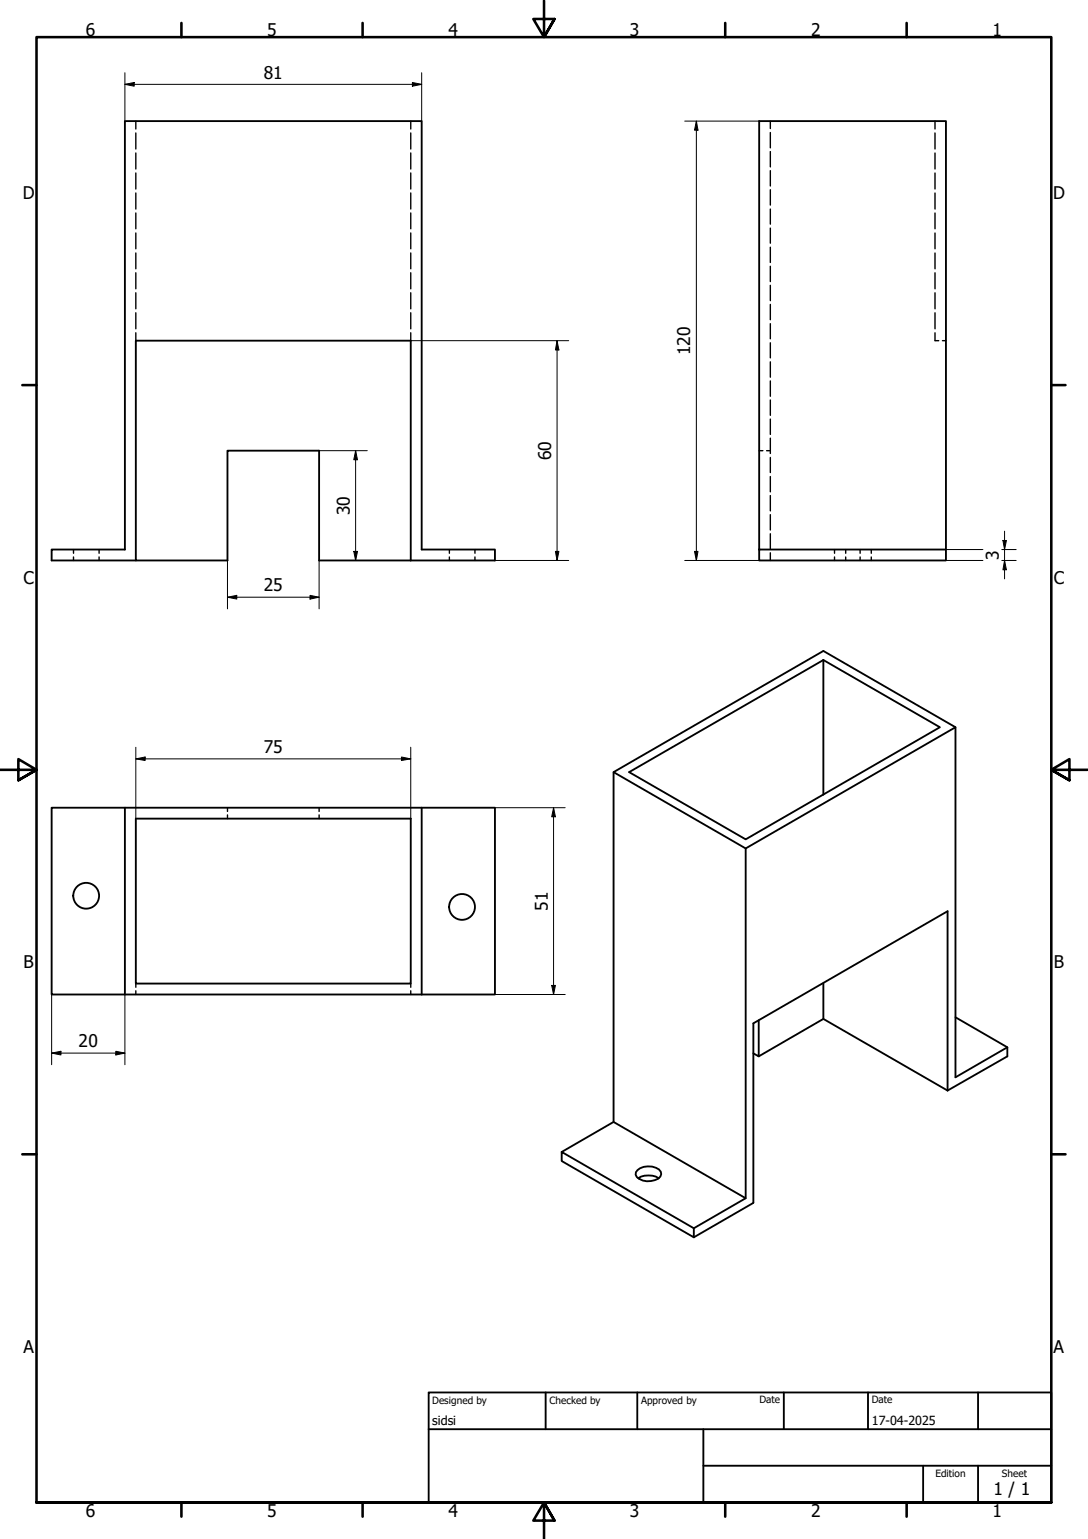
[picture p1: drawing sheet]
<svg xmlns="http://www.w3.org/2000/svg" width="297mm" height="420mm" viewBox="0 0 297 420" stroke-linecap="round" stroke-linejoin="round" font-family="sans-serif">
<!-- layer: Hidden (ISO) -->
<g fill="none" stroke="#000" stroke-width=".38">
<path d="M37.1 33.1v2.1M37.1 36.3v4.4M112.1 33.1v2.1M112.1 36.3v4.4M210.3 33.1v2M210.3 36.2v4.2M255.3 33.1v2.1M255.3 36.3v4.4M37.1 41.8v4.3M37.1 47.2v4.4M37.1 52.7v4.4M37.1 58.1v4.4"/>
<path d="M112.1 41.8v4.3M112.1 47.2v4.4M112.1 52.7v4.4M112.1 58.1v4.4M210.3 41.4v4.2M210.3 46.6v4.2M210.3 51.8v4.2M210.3 57.1v4.1M255.3 41.8v4.3M255.3 47.2v4.4M255.3 52.7v4.4M255.3 58.1v4.4"/>
<path d="M37.1 63.6v4.3M37.1 69.1v4.3M37.1 74.5v4.3M37.1 79.9v4.4M112.1 63.6v4.3M112.1 69.1v4.3M112.1 74.5v4.3M112.1 79.9v4.4M210.3 62.3v4.1M210.3 67.5v4.2M210.3 72.7v4.2M210.3 77.9v4.2"/>
<path d="M255.3 63.6v4.3M255.3 69.1v4.3M255.3 74.5v4.3M255.3 79.9v4.4M37.1 85.4v4.4M37.1 90.8v2.2M112.1 85.4v4.4M112.1 90.8v2.2M210.3 83.1v4.2M210.3 88.4v4.1M210.3 93.6v4.1M210.3 98.8v4.2"/>
<path d="M255.3 85.4v4.4M255.3 90.8v2.2h1M257.3 93h1M210.3 104v4.2M210.3 109.2v4.2M210.3 114.4v4.2M210.3 119.6v4.2M207.3 123h1M209.3 123h1M210.3 124.9v4.1M210.3 130.1v4.2M210.3 135.3v4.2"/>
<path d="M20.1 150v1M20.1 152.1v.9M27.1 150v1M27.1 152.1v.9M122.7 150v1M122.7 152.1v.9M129.7 150v1M129.7 152.1v.9M210.3 140.5v4.2M210.3 145.7v4.2M210.3 150.9v2.1M227.8 150v1"/>
<path d="M227.8 152.1v.9M230.9 150v1M230.9 152.1v.9M234.8 150v1M234.8 152.1v.9M237.9 150v1M237.9 152.1v.9M62.1 220.5v1M62.1 222.5v1M87.1 220.5v1M87.1 222.5v1M37.1 268.5v1"/>
<path d="M37.1 270.5v1M112.1 268.5v1M112.1 270.5v1"/>
</g>
<!-- layer: Visible (ISO) -->
<g fill="none" stroke="#000" stroke-width=".51">
<path d="M37.1 153h-23v-3h20v-116.9h81v116.9h20v3h-48v-30h-25v30h-25v-60h75v60M207.3 150h51v3h-51v-119.9h51v116.9M224.8 180.2v36.8M260.9 198.5l-36.1-20.8-57.3 33.1v95.5M167.5 210.8l36.1 20.8M171.8 210.8l53-30.6 31.8 18.3-53 30.7zM34.1 220.5v51M37.1 223.5h75v45h-75zM115.1 220.5h20v51h-20M115.1 220.5h-101v51h101M115.1 220.5v51M207.1 278.6v9.8l-1.4-.8"/>
<path d="M224.8 268.4v9.8M260.9 277.7l14.1 8.2v2.5l-16.3 9.3M207.1 288.4l17.7-10.2 33.9 19.5M258.7 297.7v-48.9l-53 30.6v49l-16.3 9.4M275 285.9l-14.1 8.2v-95.6l-57.3 33.1v95.5M153.4 314.5l36 20.8v2.5l-36-20.8zM153.4 314.5l14.1-8.2 36.1 20.8-14.2 8.2M174.1 319.4a5.1 5.1 0 0 1 5.8-.1 1.48 1.48 0 0 1-.2 2.5 5.1 5.1 0 0 1-5.8-.4l-.4-.7 .1-.7zM174.2 321.7a5.5 5.5 0 0 1 5.6 0"/>
<circle cx="23.5" cy="244.5" r="3.5"/>
<circle cx="126.1" cy="247.6" r="3.5"/>
</g>
<!-- layer: Border (ISO) -->
<g fill="none" stroke="#000" stroke-width=".7">
<path d="M49.5 6.3v3.8M99 6.3v3.8M148.5 .2v9.9l-2.9-4.9h5.8l-2.9 4.9 2.9-4.9M198 6.3v3.8M247.5 6.3v3.8M6.1 105.1h3.9M287 105.1h3.9M0 210.2h10l-5-3v5.8l5-2.8-5 2.8M297 210.2h-10l5-3v5.8l-5-2.8 5 2.8M6.1 315.1h3.9M287 315.1h3.9M10 410.2v-400.1h277v400.1h-277h277"/>
<path d="M49.5 410.2v3.9M99 410.2v3.9M151.4 415.1l-2.9-4.9 2.9 4.9h-5.8l2.9-4.9v10M198 410.2v3.9M247.5 410.2v3.9"/>
</g>
<!-- layer: Title (ISO) -->
<path d="M117 380.2h170v30h-170zM117 390.2h170M149 380.2v10M174 380.2v10M192 390.2v20M214 380.2v10M237 380.2v10M267 380.2v10M192 400.2h95M252 400.2v10M267 400.2v10" fill="none" stroke="#000" stroke-width=".51"/>
<!-- layer: Dimension (ISO) -->
<g fill="none" stroke="#000" stroke-width=".27">
<path d="M34.1 19.9v13.2M115.1 19.9v13.2M34.1 23l2.5-.5v1zM34.1 23h81M112.6 22.5l2.5 .5-2.5 .5zM186.9 33.1h20.4M190.1 33.1l.5 2.4h-1zM190.1 33.1v119.9M112.1 93h43.2M152.1 93l.5 2.5h-1zM152.1 93v60M87.1 123h13.2"/>
<path d="M97.1 123l.5 2.5h-1zM97.1 123v30M62.1 153v13.2M87.1 153v13.2M96.6 150.5h1l-.5 2.5zM135.1 153h20.2M151.6 150.5h1l-.5 2.5zM186.9 153h20.4M189.6 150.5h1l-.5 2.5zM258.3 153h10.1M258.3 150h10.1M273.5 153h3.9"/>
<path d="M273.5 150h3.9M273.8 147.6h1l-.5 2.4zM274.3 153l.5 2.6h-1zM274.3 145v13M62.1 163l2.5-.5v1.1zM62.1 163h25M84.6 162.5l2.5 .5-2.5 .6zM37.1 207.2l2.5-.5v.9zM37.1 207.2h75M37.1 204v19.5M109.6 206.7l2.5 .5-2.5 .4zM112.1 204v19.5"/>
<path d="M135.1 220.5h19.2M151.1 220.5l.5 2.5h-1zM151.1 220.5v51M14.1 271.5v19.2M34.1 271.5v19.2M135.1 271.5h19.2M150.6 269h1l-.5 2.5zM14.1 287.5l2.5-.5v1zM14.1 287.5h20M31.6 287l2.5 .5-2.5 .5z"/>
</g>
<g fill="#000">
<path d="M34.1 23l2.5-.5v1zM112.6 22.5l2.5 .5-2.5 .5zM190.1 33.1l.5 2.4h-1zM152.1 93l.5 2.5h-1zM97.1 123l.5 2.5h-1zM96.6 150.5h1l-.5 2.5zM151.6 150.5h1l-.5 2.5zM189.6 150.5h1l-.5 2.5zM273.8 147.6h1l-.5 2.4zM274.3 153l.5 2.6h-1zM62.1 163l2.5-.5v1.1zM84.6 162.5l2.5 .5-2.5 .6z"/>
<path d="M37.1 207.2l2.5-.5v.9zM109.6 206.7l2.5 .5-2.5 .4zM151.1 220.5l.5 2.5h-1zM150.6 269h1l-.5 2.5zM14.1 287.5l2.5-.5v1zM31.6 287l2.5 .5-2.5 .5z"/>
</g>
<g font-size="4.8">
<text x="23.4" y="9.8">6</text>
<text x="73" y="9.8">5</text>
<text x="122.4" y="9.8">4</text>
<text x="172" y="9.8">3</text>
<text x="221.4" y="9.8">2</text>
<text x="271" y="9.8">1</text>
<text x="72" y="21.4">81</text>
<text x="6.2" y="54.4">D</text>
<text x="287.5" y="54.4">D</text>
<text x="188.5" y="96.9" transform="rotate(-90 188.5 96.9)">120</text>
<text x="150.5" y="125.6" transform="rotate(-90 150.5 125.6)">60</text>
<text x="95.5" y="140.6" transform="rotate(-90 95.5 140.6)">30</text>
<text x="272.7" y="152.8" transform="rotate(-90 272.7 152.8)">3</text>
<text x="6.4" y="159.4">C</text>
<text x="72" y="161.5">25</text>
<text x="287.7" y="159.4">C</text>
<text x="72" y="205.5">75</text>
<text x="149.5" y="248.6" transform="rotate(-90 149.5 248.6)">51</text>
<text x="6.4" y="264.4">B</text>
<text x="287.7" y="264.4">B</text>
<text x="21.5" y="285.9">20</text>
<text x="6.4" y="369.4">A</text>
<text x="287.7" y="369.4">A</text>
<text x="271.2" y="408.1">1 / 1</text>
<text x="23.4" y="414.1">6</text>
<text x="73" y="414.1">5</text>
<text x="122.4" y="414.1">4</text>
<text x="172" y="414.1">3</text>
<text x="221.4" y="414.1">2</text>
<text x="271" y="414.1">1</text>
</g>
<g font-size="3.4">
<text x="118" y="389.1">sidsi</text>
<text x="238" y="389.1">17-04-2025</text>
</g>
<g font-size="2.7">
<text x="118" y="383.3">Designed by</text>
<text x="150" y="383.3">Checked by</text>
<text x="175" y="383.3">Approved by</text>
<text x="207.3" y="383.1">Date</text>
<text x="238" y="383.1">Date</text>
<text x="255.4" y="403.3">Edition</text>
<text x="273.6" y="403.3">Sheet</text>
</g>
</svg>
